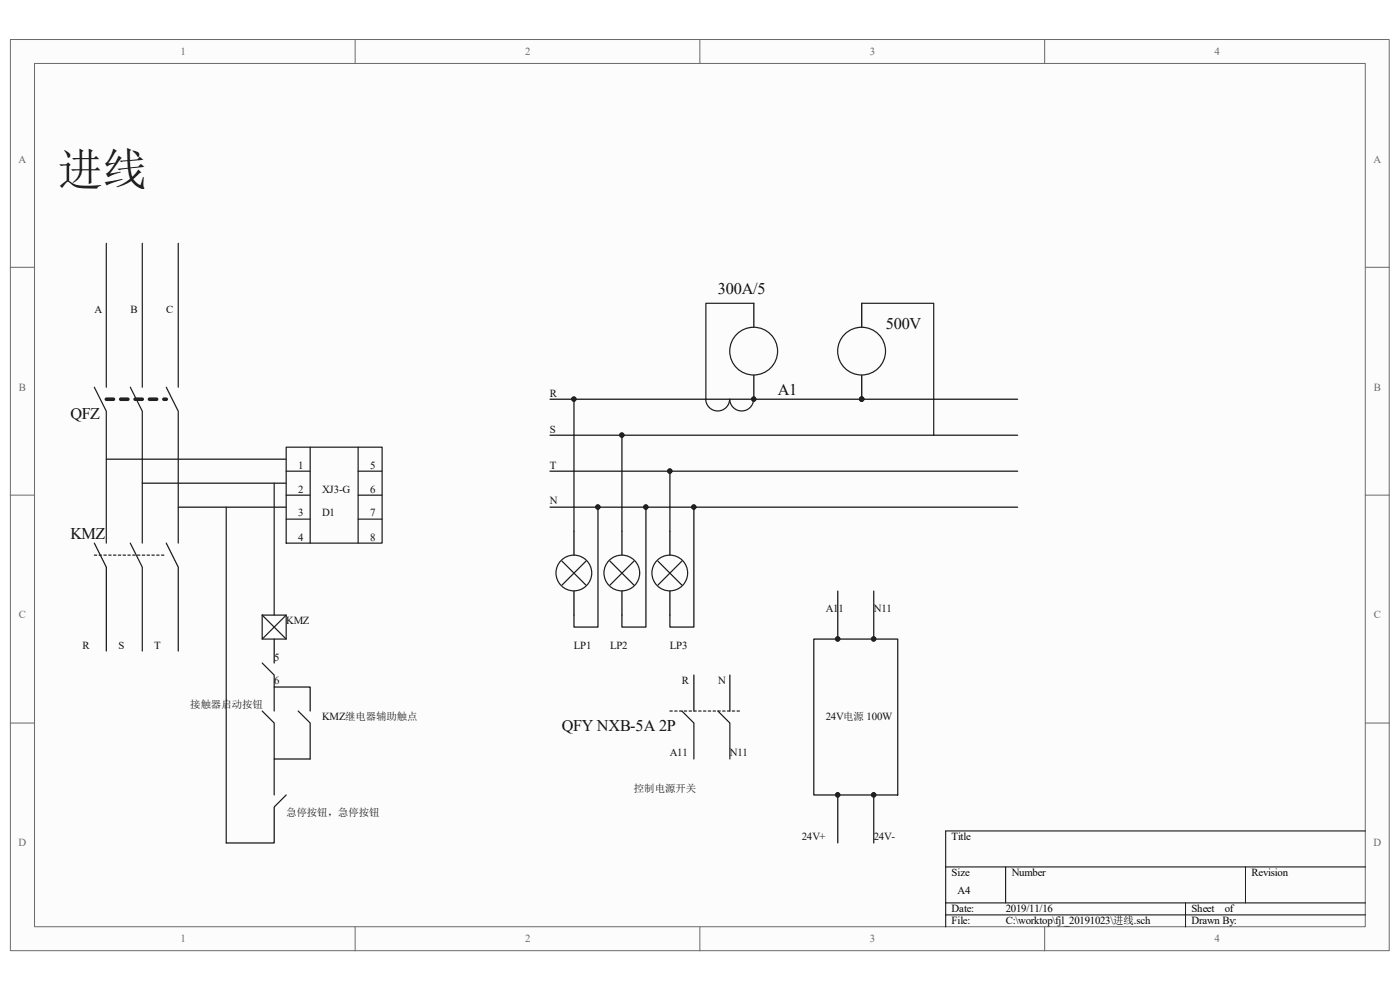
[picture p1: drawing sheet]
<svg xmlns="http://www.w3.org/2000/svg" width="297mm" height="210mm" viewBox="0 0 297 210" stroke-linecap="round" stroke-linejoin="round" font-family="sans-serif">
<path d="M2.2 8.4h292.5v193.3h-292.5z" fill="#fcfcfc"/>
<path d="M2.2 8.4h292.5v193.3h-292.5z" fill="none" stroke="#6a6a6a" stroke-width=".21"/>
<path d="M7.4 13.5h282.2v183.1h-282.2z" fill="#fcfcfc"/>
<g fill="none" stroke="#6a6a6a" stroke-width=".21">
<path d="M7.3 13.5h282.3v183.1h-282.3zM75.3 8.4v5.1M148.5 8.4v5.1M221.6 8.4v5.1M2.2 56.7h5.1M289.7 56.7h5.1M2.2 105h5.1M289.7 105h5.1M2.2 153.4h5.1M289.7 153.4h5.1M75.3 196.6v5.1M148.5 196.6v5.1"/>
<path d="M221.6 196.6v5.1"/>
</g>
<path d="M289.7 176.3h-89.1v20.3M200.6 183.9h89.1M200.6 191.5h89.1M200.6 194.1h89.1M213.4 183.9v7.6M251.5 191.5v5.1M264.2 183.9v7.6" fill="none" stroke="#000" stroke-width=".21"/>
<g fill="#0e0e0e" stroke="#0e0e0e" stroke-width=".21">
<circle cx="182.8" cy="84.7" r=".48"/>
<circle cx="121.7" cy="84.7" r=".48"/>
<circle cx="126.8" cy="107.6" r=".48"/>
<circle cx="131.9" cy="92.3" r=".48"/>
<circle cx="137" cy="107.6" r=".48"/>
<circle cx="142.1" cy="99.9" r=".48"/>
<circle cx="147.2" cy="107.6" r=".48"/>
<circle cx="159.9" cy="84.7" r=".48"/>
<circle cx="177.7" cy="168.6" r=".48"/>
<circle cx="177.7" cy="135.5" r=".48"/>
<circle cx="185.3" cy="168.6" r=".48"/>
<circle cx="185.3" cy="135.5" r=".48"/>
</g>
<g fill="none" stroke="#1c1c1c" stroke-width=".25">
<path d="M22.6 51.6v30.5M30.2 51.6v30.5M37.8 51.6v30.5M159.9 64.3h-10.1l-.1 20.4a2.54 2.54 0 0 0 2.6 2.5 2.54 2.54 0 0 0 2.5-2.5 2.53 2.53 0 0 0 2.5 2.5 2.53 2.53 0 0 0 2.6-2.5M182.8 64.3h15.3v28M20 82.1l2.6 5.1v28M27.6 82.1l2.6 5.1v28M35.3 82.1l2.5 5.1v28M60.7 94.9h20.4v20.3h-20.4zM60.7 100h5.1M65.8 94.9v20.3M76 94.9v20.3"/>
<path d="M76 100h5.1M27.6 115.2l2.6 5.1v17.8M48 107.6v71.2M58.2 102.5v28M60.7 105h5.1M60.7 110.1h5.1M76 105h5.1M76 110.1h5.1M119.2 119l5.1 5.1M124.3 119l-5.1 5.1M129.4 119l5.1 5.1M134.5 119l-5.1 5.1"/>
<path d="M139.6 119l5.1 5.1M144.7 119l-5.1 5.1M55.6 130.5h5.1l-5.1 5.1zM55.6 130.5l5.1 5.1M60.7 130.5v5.1h-5.1M55.6 140.7l2.6 2.5v7.6M55.6 150.8l2.6 2.6v15.2M63.3 150.8l2.5 2.6v7.6M144.7 150.8l2.5 2.6v7.6M152.3 150.8l2.5 2.6v7.6"/>
<circle cx="159.9" cy="74.5" r="5.1"/>
<circle cx="182.8" cy="74.5" r="5.1"/>
<circle cx="121.7" cy="121.6" r="3.8"/>
<circle cx="131.9" cy="121.6" r="3.8"/>
<circle cx="142.1" cy="121.6" r="3.8"/>
</g>
<path d="M22.6 84.7h12.7" fill="none" stroke="#1c1c1c" stroke-width=".76" stroke-dasharray="1.5 1.5"/>
<path d="M20 117.8h15.3M142.1 150.8h15.3" fill="none" stroke="#1c1c1c" stroke-width=".25" stroke-dasharray=".5 .5"/>
<g fill="none" stroke="#0e0e0e" stroke-width=".25">
<path d="M22.6 97.4h38.1M116.7 84.7h99.2M116.7 92.3h99.2M116.7 100h99.2M121.8 84.7v28M131.9 92.3v20.4M142.1 100v12.7M20 115.2l2.6 5.1v17.8M30.2 102.5h30.5M35.3 115.2l2.5 5.1v17.8M37.8 107.6h22.9M116.7 107.6h99.2"/>
<path d="M126.9 107.6v25.4h-5.1v-2.5M137 107.6v25.4h-5.1v-2.5M147.2 107.6v25.4h-5.1v-2.5M58.2 135.6v5.1M172.6 135.6h17.9v33h-17.9zM177.7 125.4v10.2M185.4 125.4v10.2M58.2 145.7h7.6v5.1M147.2 143.2v7.6M154.8 143.2v7.6M58.2 161h7.6M60.7 168.6l-2.5 2.6v7.6h-10.2"/>
<path d="M177.7 168.6v10.2M185.4 168.6v10.2"/>
</g>
<circle cx="182.8" cy="84.7" r=".48" fill="#262626" stroke="#262626" stroke-width=".21"/>
<path d="M159.9 64.3v5.1M159.9 79.6v5.1M182.8 64.3v5.1M182.8 79.6v5.1M121.8 112.7v5.1M131.9 112.7v5.1M142.1 112.7v5.1M121.8 125.4v5.1M131.9 125.4v5.1M142.1 125.4v5.1" fill="none" stroke="#000" stroke-width=".25"/>
<text font-size="9.5" fill="#0e0e0e" x="12.4" y="39.3">进线</text>
<g font-size="3.4" fill="#0e0e0e">
<text x="152.3" y="62.3">300A/5</text>
<text x="187.9" y="69.9">500V</text>
<text x="165" y="83.9">A1</text>
<text x="14.9" y="89">QFZ</text>
<text x="14.9" y="114.4">KMZ</text>
<text x="119.2" y="155.1">QFY NXB-5A 2P</text>
</g>
<g font-size="2.3" fill="#696969">
<text x="38.3" y="11.6">1</text>
<text x="111.4" y="11.6">2</text>
<text x="184.5" y="11.6">3</text>
<text x="257.7" y="11.6">4</text>
<text x="3.9" y="34.5">A</text>
<text x="291.4" y="34.5">A</text>
<text x="4" y="82.8">B</text>
<text x="291.5" y="82.8">B</text>
<text x="4" y="131.2">C</text>
<text x="291.5" y="131.2">C</text>
<text x="3.9" y="179.5">D</text>
<text x="291.4" y="179.5">D</text>
<text x="38.3" y="199.9">1</text>
<text x="111.4" y="199.9">2</text>
<text x="184.5" y="199.9">3</text>
<text x="257.7" y="199.9">4</text>
</g>
<g font-size="2.3" fill="#0e0e0e">
<text x="20" y="66.3">A</text>
<text x="27.7" y="66.3">B</text>
<text x="35.3" y="66.3">C</text>
<text x="116.7" y="84.1">R</text>
<text x="116.7" y="91.8">S</text>
<text x="63.2" y="99.4">1</text>
<text x="78.5" y="99.4">5</text>
<text x="116.7" y="99.4">T</text>
<text x="63.2" y="104.5">2</text>
<text x="68.3" y="104.5">XJ3-G</text>
<text x="78.5" y="104.5">6</text>
<text x="116.7" y="107">N</text>
<text x="63.2" y="109.6">3</text>
<text x="68.3" y="109.6">D1</text>
<text x="78.5" y="109.6">7</text>
<text x="63.2" y="114.7">4</text>
<text x="78.5" y="114.7">8</text>
<text x="175.2" y="129.9">A11</text>
<text x="185.4" y="129.9">N11</text>
<text x="17.5" y="137.6">R</text>
<text x="25.1" y="137.6">S</text>
<text x="32.7" y="137.6">T</text>
<text x="60.7" y="132.5">KMZ</text>
<text x="121.8" y="137.6">LP1</text>
<text x="129.4" y="137.6">LP2</text>
<text x="142.1" y="137.6">LP3</text>
<text x="58.2" y="140.1">5</text>
<text x="58.2" y="145.2">6</text>
<text x="144.7" y="145.2">R</text>
<text x="152.3" y="145.2">N</text>
<text x="68.3" y="152.8">KMZ继电器辅助触点</text>
<text x="175.2" y="152.8">24V电源 100W</text>
<text x="142.1" y="160.4">A11</text>
<text x="154.9" y="160.4">N11</text>
<text x="170.1" y="178.3">24V+</text>
<text x="185.4" y="178.3">24V-</text>
</g>
<g font-size="2.3">
<text x="201.9" y="178.3">Title</text>
<text x="201.9" y="185.9">Size</text>
<text x="214.6" y="185.9">Number</text>
<text x="265.5" y="185.9">Revision</text>
<text x="203.2" y="189.7">A4</text>
<text x="201.9" y="193.5">Date:</text>
<text x="201.9" y="196.1">File:</text>
<text x="213.4" y="193.5">2019/11/16</text>
<text x="213.4" y="196.1">C:\worktop\fjl_20191023\进线.sch</text>
<text x="252.8" y="196.1">Drawn By:</text>
<text x="252.8" y="193.5">Sheet</text>
<text x="259.8" y="193.5">of</text>
</g>
<g font-size="2.2" fill="#0e0e0e">
<text x="40.3" y="150.3">接触器启动按钮</text>
<text x="60.7" y="173.2">急停按钮，急停按钮</text>
<text x="134.5" y="168.1">控制电源开关</text>
</g>
</svg>
